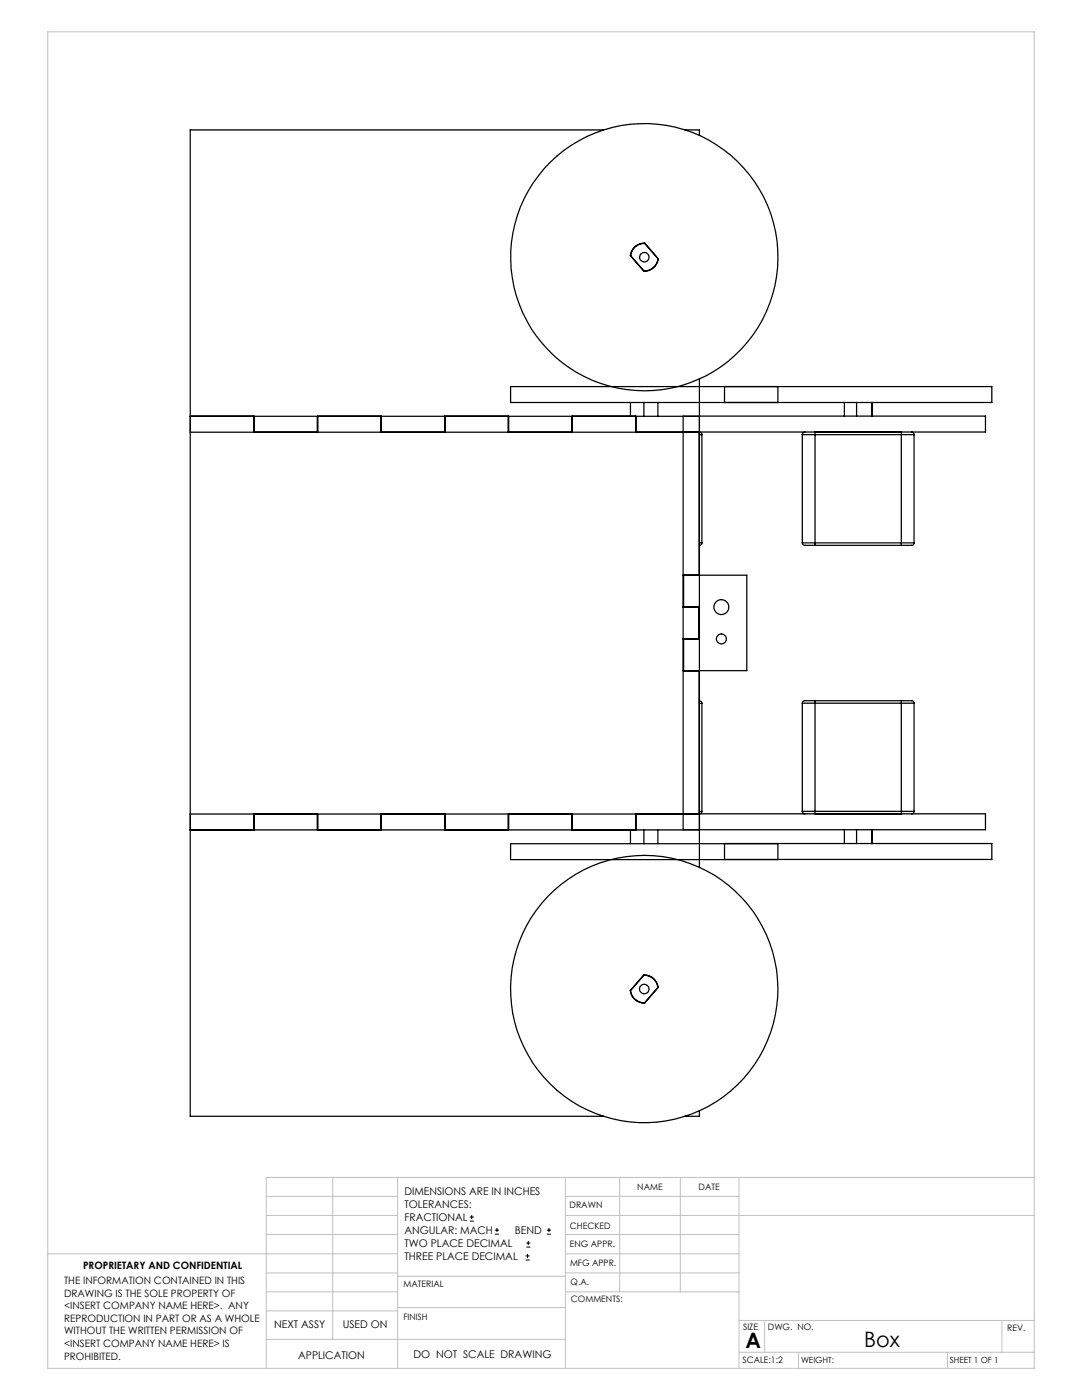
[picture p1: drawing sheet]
<svg xmlns="http://www.w3.org/2000/svg" width="216mm" height="279mm" viewBox="0 0 216 279" stroke-linecap="round" stroke-linejoin="round" font-family="sans-serif">
<g fill="none" stroke="#000" stroke-width=".2">
<path d="M93.7 243.7h.8M93.7 242.9h.8M94.1 242.5v.8M98.7 246.3h.9M98.7 245.5h.9M99.2 245.1v.8M104.9 251.5h.8M104.9 250.6h.8M105 248.9h.8M105 248.1h.8M105.3 250.3v.8M105.4 247.7v.8"/>
<path d="M109.1 246.3h.8M109.1 245.5h.8M109.5 245.1v.8"/>
</g>
<g fill="none" stroke="#c0c0c0" stroke-width=".2">
<path d="M9.5 6.4h196.9v266.7h-196.9zM53.1 238.8h26.2M66.4 235v32.3M79.3 235v38.1M112.8 235v38.1M112.8 238.8h34.7M123.6 235v22.8M135.7 235v22.8M147.5 235v38.1M206.4 235h-153.3v38.1M9.5 250.2h69.8M53.1 257.8h26.2"/>
<path d="M53.1 242.6h26.2M53.1 246.4h26.2M53.1 254h26.2M79.3 254.7h33.5M112.8 257.8h34.7M112.8 250.2h34.7M112.8 242.6h93.6M112.8 246.4h34.7M112.8 254h34.7M53.1 267.3h59.7M53.1 261.6h26.2M79.3 260.9h33.5"/>
<path d="M147.5 269.9h58.9M147.5 263.5h58.9M152.6 263.5v6.4M159.3 269.9v3.2M189.1 269.9v3.2M199.9 263.5v6.4"/>
</g>
<g fill="none" stroke="#000" stroke-width=".25">
<path d="M120.4 25.9h-82.4v196.9h82.4M136.7 25.9h2.9v1.1M125.8 51l2.7 3.1M125.8 51v.1M126.7 49.2a2.99 2.99 0 0 1 2-.7l2.6 3.1a2.78 2.78 0 0 1-2.8 2.5l-2.7-3.1a2.94 2.94 0 0 1 .9-1.8zM128.4 54.1h.1M128.6 48.6a2.72 2.72 0 0 0-2.8 2.4M128.6 48.6l2.7 3M128.6 48.6h.1M131.3 51.6a2.79 2.79 0 0 1-2.8 2.5M131.3 51.6h.1M101.9 77.2h53.3v3.1h-53.3z"/>
<path d="M139.6 75.6v97.5M144.6 77.2h53.3v3.1h-53.3zM38 86.3h101.6a.48 .48 0 0 1 .5 .4M38 83.1l158.6-.1v3.2h-60.3M50.7 83.1v3.2M63.4 83.1v3.2M76.1 83.1v3.2M88.8 83.1v3.2M101.5 83.1v3.2M114.2 83.1v3.2M125.8 80.3v2.8M126.9 83.1v3.2"/>
<path d="M128.5 80.3v2.8M131.3 80.3v2.8M136.3 83v82.6M139.5 86.2v28.6M139.6 86.7h.5M140.1 86.7v21.6M160.1 86.7h2.5M160.1 86.7v21.6M160.6 86.2a.54 .54 0 0 0-.5 .5M162.6 86.2v.5M162.6 86.7v21.6M162.6 86.7h17.2"/>
<path d="M168.5 80.3v2.7M170.9 80.3v2.7M174 80.3v2.7M179.8 86.2v.5M179.8 86.7h2.6M179.8 86.7v21.6M181.9 86.2l.4 .3 .1 .2M182.4 86.7v21.6M136.3 114.8h12.7v19h-12.7M139.6 108.3h.5M139.6 114.8h-3.2v6.4h3.2M140.1 108.3l-.1 .3-.4 .3"/>
<path d="M160.1 108.3h2.5M160.1 108.3a.75 .75 0 0 0 1.1 .5h1.4M162.6 108.3v.5M162.6 108.3h17.2M162.6 108.8h17.2M179.8 108.3v.5M179.8 108.3h2.6M182.4 108.3a.75 .75 0 0 1-1.1 .5h-1.5M136.3 127.5h3.3M136.3 121.1h3.2v6.4M136.4 127.5v6.4h3.2M139.5 133.8v28.6"/>
<path d="M139.6 139.8l.4 .3 .1 .3M162.6 139.8h-2a.49 .49 0 0 0-.5 .5M162.6 139.8v.5M162.6 139.8h17.2M179.8 139.8v.5M179.8 139.8h2.1a.48 .48 0 0 1 .5 .5M139.6 140.4h.5M140.1 140.4v21.6M160.1 140.3h2.5M160.1 140.3v21.6M162.6 140.3v21.6M162.6 140.3h17.2"/>
<path d="M179.8 140.3h2.6M179.8 140.3v21.6M182.4 140.3v21.6M50.7 162.5v3.1M63.4 162.5v3.1M76.1 162.5v3.1M88.8 162.5v3.1M101.5 162.5v3.1M101.9 168.4h53.3v3.2h-53.3zM114.2 162.5v3.1M125.8 165.6v2.8M126.9 162.5v3.1"/>
<path d="M128.5 165.6v2.8M131.3 165.6v2.8M136.3 162.4h60.3v3.2h-158.6M139.6 162h.5M140.1 162a.48 .48 0 0 1-.5 .5h-101.6M144.6 168.3h53.3v3.2h-53.3zM160.1 161.9h2.5M160.1 161.9a.49 .49 0 0 0 .5 .5M162.6 161.9v.5M162.6 161.9h17.2M168.5 165.6v2.7M170.9 165.6v2.7"/>
<path d="M174 165.6v2.7M179.8 161.9v.5M179.8 161.9h2.6M182.4 161.9a.48 .48 0 0 1-.5 .5M125.8 197.7a2.79 2.79 0 0 0 2.8 2.4M125.8 197.6v.1M128.4 194.6h.1M128.4 194.6a2.79 2.79 0 0 1 2.9 2.5l-2.7 3.1a2.85 2.85 0 0 1-2.8-2.5zM128.5 194.6a2.72 2.72 0 0 1 2.8 2.5M128.5 194.6l-2.7 3.1M131.3 197.1h.1M131.3 197.1l-2.7 3"/>
<path d="M128.6 200.1h.1M139.6 221.7v1.1h-2.9"/>
<circle cx="128.6" cy="51.3" r=".94"/>
<circle cx="128.6" cy="51.3" r="26.7"/>
<circle cx="143.9" cy="121.2" r="1.49"/>
<circle cx="144" cy="127.5" r="1"/>
<circle cx="128.5" cy="197.4" r=".94"/>
<circle cx="128.5" cy="197.4" r="26.7"/>
</g>
<g font-size="4.2">
<text x="148.8" y="269">A</text>
<text x="172.5" y="268.7">Box</text>
</g>
<g font-size="2.1">
<text x="80.7" y="238.5">DIMENSIONS ARE IN INCHES</text>
<text x="80.7" y="241.1">TOLERANCES:</text>
<text x="80.7" y="243.7">FRACTIONAL</text>
<text x="80.7" y="246.3">ANGULAR: MACH</text>
<text x="80.7" y="248.9">TWO PLACE DECIMAL</text>
<text x="80.7" y="251.4">THREE PLACE DECIMAL</text>
<text x="102.7" y="246.3">BEND</text>
<text x="54.7" y="265">NEXT ASSY</text>
<text x="68.4" y="265">USED ON</text>
<text x="59.5" y="271.2">APPLICATION</text>
<text x="82.5" y="270.9">DO NOT SCALE DRAWING</text>
</g>
<g font-size="2">
<text x="12.8" y="256.2">THE INFORMATION CONTAINED IN THIS</text>
<text x="16.6" y="253.2">PROPRIETARY AND CONFIDENTIAL</text>
<text x="12.8" y="258.8">DRAWING IS THE SOLE PROPERTY OF</text>
<text x="12.8" y="261.3">&lt;INSERT COMPANY NAME HERE&gt;. ANY</text>
<text x="12.8" y="263.8">REPRODUCTION IN PART OR AS A WHOLE</text>
<text x="12.8" y="266.3">WITHOUT THE WRITTEN PERMISSION OF</text>
<text x="12.8" y="268.8">&lt;INSERT COMPANY NAME HERE&gt; IS</text>
<text x="12.8" y="271.4">PROHIBITED.</text>
</g>
<g font-size="1.8">
<text x="127.2" y="237.4">NAME</text>
<text x="139.4" y="237.5">DATE</text>
<text x="113.7" y="241.2">DRAWN</text>
<text x="113.7" y="245.2">CHECKED</text>
<text x="113.7" y="248.8">ENG APPR.</text>
<text x="80.5" y="256.9">MATERIAL</text>
<text x="113.7" y="252.6">MFG APPR.</text>
<text x="113.8" y="256.4">Q.A.</text>
<text x="80.5" y="263.3">FINISH</text>
<text x="113.9" y="259.9">COMMENTS:</text>
<text x="148.3" y="265.4">SIZE</text>
<text x="153.2" y="265.5">DWG. NO.</text>
<text x="201" y="265.6">REV.</text>
<text x="148.2" y="272">SCALE:1:2</text>
</g>
<g font-size="1.7">
<text x="159.8" y="272.1">WEIGHT:</text>
<text x="189.5" y="272.1">SHEET 1 OF 1</text>
</g>
</svg>
